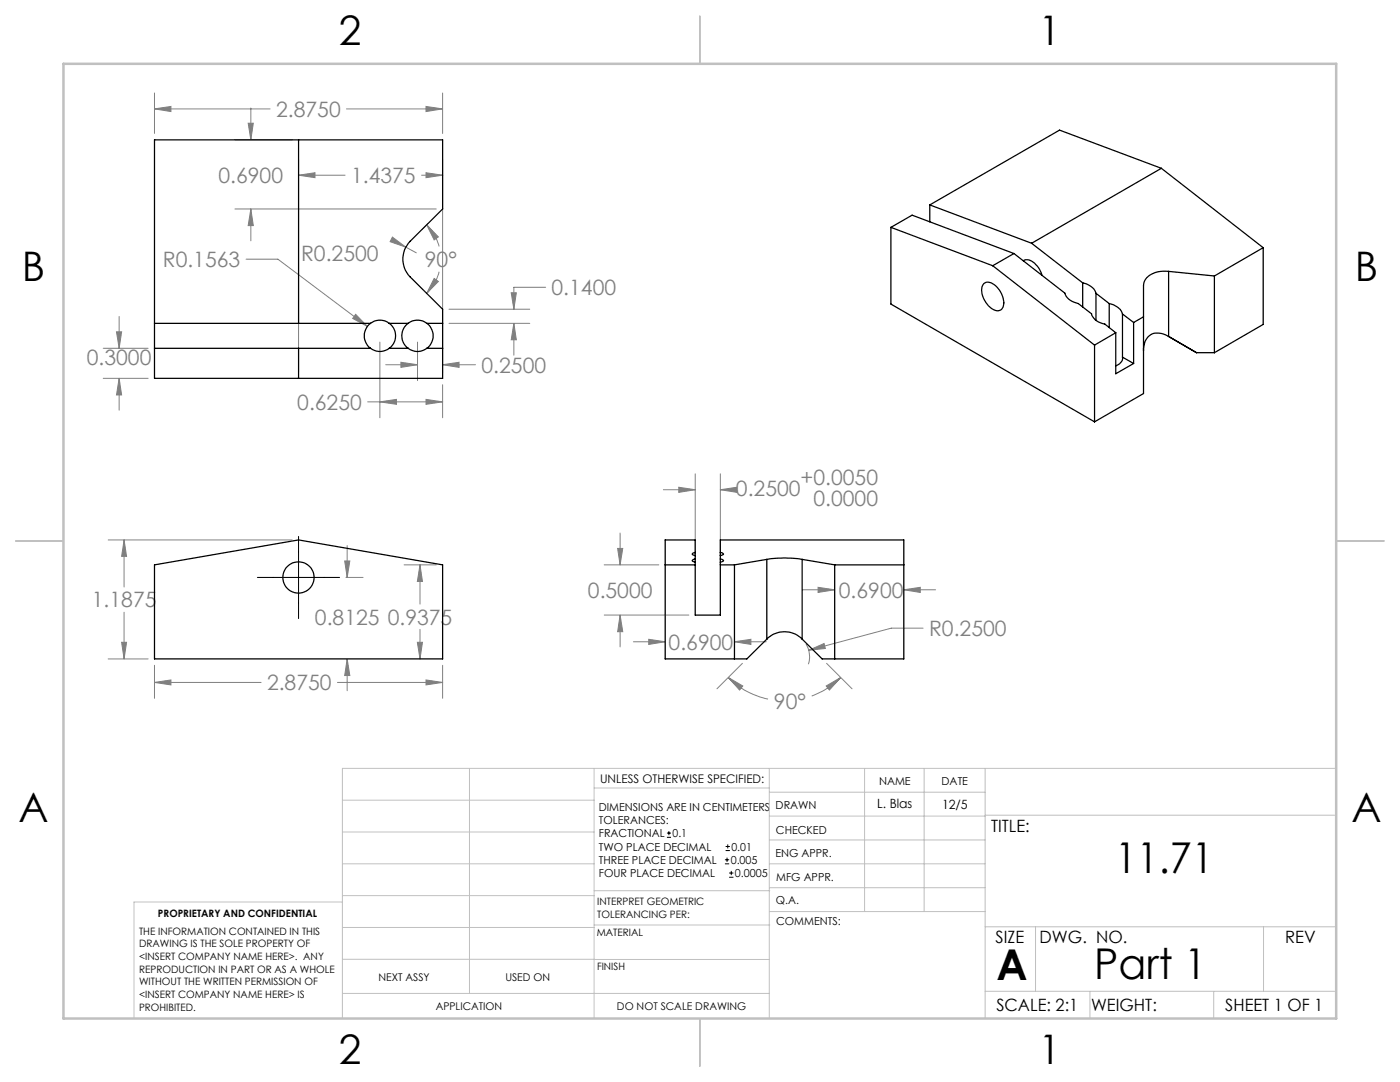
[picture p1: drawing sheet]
<svg xmlns="http://www.w3.org/2000/svg" width="279mm" height="216mm" viewBox="0 0 279 216" stroke-linecap="round" stroke-linejoin="round" font-family="sans-serif">
<g fill="none" stroke="#000" stroke-width=".2">
<path d="M51.4 115.2h16.4M59.6 107v16.4M133.1 167.1h.8M133.1 166.2h.8M133.5 165.8v.9M144.7 172.4h.8M144.7 171.6h.8M144.8 169.7h.9M144.8 168.9h.9M145.1 171.1v.9M145.2 168.5v.8M145.5 175h.9"/>
<path d="M145.5 174.2h.9M145.9 173.8v.8"/>
</g>
<g fill="none" stroke="#808080" stroke-width=".2">
<path d="M30.8 18.6v8M88.3 18.6v8M30.8 21.7l3.3-.5v1.1zM30.8 21.7h23.1M46.9 27.9h11.4M49.5 24.6h1.1l-.5 3.3zM50.1 21.6v6.3M59.6 35l3.3-.5v1zM59.6 31.8v42.4M59.6 35h9.3M69.1 21.7h19.2M84.1 35h4.2"/>
<path d="M85 21.2l3.3 .5-3.3 .6zM85 34.5l3.3 .5-3.3 .5zM88.3 31.8v42.4M46.9 41.7h40.2M49.1 51.7h6.4l17.8 13.4M50.1 41.7l.5 3.3h-1.1zM50.1 41.7v6.3M78.3 47.3l2.7 2-3.1-1.1zM81 49.3l2.1 1.1M85.2 44.9l2.3 2.4-.9 .6zM85.2 44.9a9.5 9.5 0 0 1 2.4 4.3M86.6 55.6l.9 .6-2.3 2.3z"/>
<path d="M87.6 54.2a9.7 9.7 0 0 1-2.4 4.3M102 58.4h1l-.4 3.3zM108.9 57.3h-6.3v4.4M20.6 69.5h9M20.6 75.5h9M23.2 66.2h1.1l-.5 3.3zM23.8 75.5l.5 3.3h-1.1zM23.8 63.1v6.4M23.8 75.5v6.3M71 62.7l2.3 2.4-2.9-1.6zM75.8 68.3v15.1M77 72.8h6.3"/>
<path d="M80 72.3l3.3 .5-3.3 .5zM83.3 68.3v7.7M85 79.7l3.3 .5-3.3 .5zM88.3 72.8l3.3-.5v1zM88.3 76.8v6.6M88.3 72.8h6.6M89.6 64.5h16.1M89.6 61.7h16.1M102.6 64.5l.4 3.3h-1zM102.6 64.5v6.4M73.4 80.2h14.9M75.8 80.2l3.3-.5v1z"/>
<path d="M132.4 97.7h6.3M135.5 97.2l3.2 .5-3.2 .5zM138.7 94.5v16.3M143.8 97.7l3.3-.5v1zM143.8 94.5v16.4M143.8 97.7h1.9M21.6 107.7h36.7M24.8 107.7l.5 3.3h-1zM24.8 107.7v9.4M68.8 111.9h1l-.5 3.3zM69 115.2h3.5M69.3 108.9v6.3"/>
<path d="M80.6 112.7h6.5M83.8 112.7l.5 3.3h-1zM83.8 112.7v7.8M120.6 112.7h10.9M123.3 109.4h1l-.5 3.3zM123.8 106.4v6.3M160.2 117.7h6.4M163.3 117.2l3.3 .5-3.3 .5zM180.4 117.7l3.3-.5v1zM180.4 117.7h6.3M21.6 131.5h8M24.3 128.2h1l-.5 3.3z"/>
<path d="M24.8 122.2v9.3M30.8 136.2l3.3-.5v1zM30.8 132.8v6.5M30.8 136.2h21.3M67.3 136.2h21M69.3 131.5l.5 3.3h-1zM69.3 131.5v6.3M83.3 128.2h1l-.5 3.3zM83.8 125.6v5.9M85 135.7l3.3 .5-3.3 .5zM88.3 132.8v6.5M120.6 122.7h16.9"/>
<path d="M123.8 122.7l.5 3.3h-1zM123.8 122.7v6.4M126.4 128.1h6.4M129.5 127.6l3.3 .5-3.3 .5zM145.3 135.2l2.9 1.7-.6 .8zM145.3 135.2a15.5 15.5 0 0 0 8 4.3M146.6 128.1l3.3-.5v1zM146.6 128.1h6.3M148.2 132.4l-5.1 5M160.9 128.5l.1 .3a5 5 0 0 1 .3 3.7M161.4 129.8l3.1-1.4 .2 1zM164.9 136.9l2.9-1.7-2.3 2.5z"/>
<path d="M165 132.4l5 5M167.8 135.2a16.3 16.3 0 0 1-5.8 3.7M184.2 125.3h-6.3l-16.5 4.5"/>
</g>
<g fill="none" stroke="#c0c0c0" stroke-width=".2">
<path d="M68.3 159.7h50.3M93.7 153.3v44.9M118.6 153.3v49.9M118.6 157.2h34.9M153.5 153.3v49.9M153.5 158.1h43.1M172.5 153.3v28.6M184.4 153.3v28.6M196.6 153.3v49.9M266.7 153.3h-198.4v49.9M68.3 178.7h50.3M68.3 172.4h50.3"/>
<path d="M68.3 166h50.3M68.3 180h-41.6v23.2M118.6 177.7h35M153.5 167.6h43.1M153.5 162.8h43.1M153.5 172.4h43.1M153.5 177.1h43.1M196.6 162.7h70.1M68.3 198.2h85.2M68.3 191.4l85.2 .1M68.3 185.1h50.3M118.6 184.6h35"/>
<path d="M153.6 181.9h43M196.6 197.8h70.1M196.6 184.9h70.1M206.7 184.9v12.9M217.5 197.8v5.4M242.2 197.8v5.4M252.2 184.9v12.9"/>
</g>
<path d="M139.7 3.2v9.5M3.1 107.9h9.6M266.7 107.9h9.5M139.7 203.2v9.6" fill="none" stroke="#c0c0c0" stroke-width=".25"/>
<path d="M12.7 12.7h254v190.5h-254z" fill="none" stroke="#c0c0c0" stroke-width=".5"/>
<path d="M85 21.2l3.3 .5-3.3 .6zM30.8 21.7l3.3-.5v1.1zM59.6 35l3.3-.5v1zM85 34.5l3.3 .5-3.3 .5zM71 62.7l-.6 .8 2.9 1.6zM75.8 80.2l3.3-.5v1zM85 79.7l3.3 .5-3.3 .5zM80 72.3l3.3 .5-3.3 .5zM88.3 72.8l3.3-.5v1zM23.2 66.2h1.1l-.5 3.3zM23.8 75.5l.5 3.3h-1.1zM78.3 47.3l-.4 .9 3.1 1.1zM86.6 55.6l.9 .6-2.3 2.3zM85.2 44.9l2.3 2.4-.9 .6zM49.5 24.6h1.1l-.5 3.3zM50.1 41.7l.5 3.3h-1.1zM102.6 64.5l.4 3.3h-1zM102 58.4h1l-.4 3.3zM24.8 107.7l.5 3.3h-1zM24.3 128.2h1l-.5 3.3zM83.8 112.7l.5 3.3h-1zM83.3 128.2h1l-.5 3.3zM85 135.7l3.3 .5-3.3 .5zM30.8 136.2l3.3-.5v1zM68.8 111.9h1l-.5 3.3zM69.3 131.5l.5 3.3h-1zM143.8 97.7l3.3-.5v1zM135.5 97.2l3.2 .5-3.2 .5zM123.3 109.4h1l-.5 3.3zM123.8 122.7l.5 3.3h-1zM163.3 117.2l3.3 .5-3.3 .5zM180.4 117.7l3.3-.5v1zM145.3 135.2l2.9 1.7-.6 .8zM164.9 136.9l2.9-1.7-2.3 2.5zM146.6 128.1l3.3-.5v1zM129.5 127.6l3.3 .5-3.3 .5zM161.4 129.8l3.3-.4-.2-1z" fill="#808080"/>
<g fill="none" stroke="#000" stroke-width=".25">
<path d="M30.8 27.9h57.5v13.8l-6.5 6.5a5.1 5.1 0 0 0 0 7l6.5 6.5v13.8h-57.5zM59.6 27.9v36.6M231.8 33.6l-25.9 14.9M231.8 33.6l20.3 15.8M231.8 33.6l-20.3-7.6-25.9 14.9M177.8 45.4v15.3l40.6 23.5M177.8 45.4l20.3 7.6M177.8 45.4l4.2-2.5 20.4 7.7M185.6 40.9v3.4M185.6 40.9l20.3 7.6M196.4 56.6a1.98 1.98 0 0 1 2.6 .7 3.9 3.9 0 0 1 1 4.2 1.41 1.41 0 0 1-2.2 0 4.4 4.4 0 0 1-1.7-4.5zM198.1 53l20.3 15.9"/>
<path d="M202.4 50.6l10.1 7.9a3.2 3.2 0 0 0 2.7 2.1l2.6 2a2.96 2.96 0 0 0 2.7 2.1l2.2 1.7M202.4 50.6l-4.3 2.4M204.2 52a1.92 1.92 0 0 1 2.5 .8l.8 1 .5 1.1M205.9 48.5l10.2 7.9M216.1 56.4a3.3 3.3 0 0 1 2.6 2.1M216.1 56.4v4.8M218.7 58.5l2.7 2.1M218.7 58.5v5.4M233.2 54.2a4.7 4.7 0 0 0-4.7 1.8l-.3 1v21.5l-9.8 5.7M233.2 54.2v12.9a3.1 3.1 0 0 0-4.5 .7l-.4 1.2-.1 1M233.2 54.2l9.2 .9M242.4 55.1v15.3"/>
<path d="M252.1 49.4l-9.7 5.7M252.1 49.4v15.3l-9.7 5.7M30.8 69.5h43.1M30.8 64.5h43.1M59.6 69.5v6M73.9 69.5a3 3 0 0 0 3.8 0M73.9 64.5a3 3 0 0 1 3.8 0M73.9 64.5a3.1 3.1 0 0 0 0 5M77.7 64.5a3.1 3.1 0 0 1 0 5M77.7 69.5h3.8M77.7 64.5h3.8M81.5 69.5a3 3 0 0 0 3.7 0"/>
<path d="M81.5 64.5a3 3 0 0 1 3.7 0M81.5 64.5a3.1 3.1 0 0 0 0 5M85.2 64.5a3.1 3.1 0 0 1 0 5M85.2 69.5h3.1M85.2 64.5h3.1M218.4 68.9v15.3M221.4 60.6a3.3 3.3 0 0 1 2.6 2.1M221.4 60.6v4.8M222.7 66.4l-4.3 2.5M222.7 66.4v8.2l3.5-2.1M224 71.3a1.66 1.66 0 0 1-1.3 1.7M224 62.7l2.2 1.6"/>
<path d="M224 62.7v8.6M224 71.3l2.2 1.2M226.2 64.3v8.2M228.2 63.2l-2 1.1M233.2 67.1l5.6 3.3h3.6M30.8 112.7l28.8-5 28.7 5v18.8h-57.5zM132.8 112.7h5.9M138.7 110.2l-.6 .3 .6 .4M138.7 111.5l-.6 .3 .6 .4M143.8 111.5l.6 .3-.6 .4M143.8 110.2l.6 .3-.6 .4M143.8 112.7h2.8"/>
<path d="M146.6 112.7v18.8M153 111.6l3.3-.3 3.8 .3M153 111.6l-6.4 1.1M153 111.6v15.9M160.1 111.6l6.5 1.1M160.1 111.6v15.9M166.6 112.7h13.8M166.6 112.7v18.8M153 127.5a4.9 4.9 0 0 1 7.1 0M153 127.5l-4 4h-16.2v-23.8h5.9v15h5.1v-15h36.6v23.8h-16.3l-4-4"/>
<circle cx="59.6" cy="115.2" r="3.1"/>
</g>
<g font-size="8.5">
<text x="222.5" y="174.2">11.71</text>
<text x="198.9" y="195.5">A</text>
<text x="218.4" y="195.4">Part 1</text>
</g>
<g font-size="8.1">
<text x="67.6" y="8.9">2</text>
<text x="207.3" y="8.9">1</text>
<text x="4.4" y="56.2">B</text>
<text x="270.4" y="56.2">B</text>
<text x="3.7" y="164.1">A</text>
<text x="269.7" y="164.1">A</text>
<text x="67.6" y="212.4">2</text>
<text x="207.3" y="212.4">1</text>
</g>
<g font-size="4.2" fill="#808080">
<text x="55.1" y="23.3">2.8750</text>
<text x="43.6" y="36.5">0.6900</text>
<text x="70.1" y="36.5">1.4375</text>
<text x="32.5" y="53.3">R0.1563</text>
<text x="60.1" y="52">R0.2500</text>
<text x="84.8" y="53.3">90°</text>
<text x="110.1" y="58.9">0.1400</text>
<text x="17.3" y="72.9">0.3000</text>
<text x="96.1" y="74.4">0.2500</text>
<text x="59.3" y="81.8">0.6250</text>
<text x="146.9" y="99.1">0.2500</text>
<text x="159.8" y="96.8">+0.0050</text>
<text x="162.4" y="100.9">0.0000</text>
<text x="117.3" y="119.3">0.5000</text>
<text x="167.4" y="119.3">0.6900</text>
<text x="18.3" y="121.2">1.1875</text>
<text x="62.9" y="124.6">0.8125 0.9375</text>
<text x="133.4" y="129.6">0.6900</text>
<text x="185.4" y="126.9">R0.2500</text>
<text x="53.3" y="137.8">2.8750</text>
<text x="154.5" y="141.4">90°</text>
</g>
<g font-size="3.4">
<text x="197.8" y="166">TITLE:</text>
<text x="198.7" y="188.1">SIZE</text>
<text x="207.5" y="188.1">DWG. NO.</text>
<text x="256.5" y="188.2">REV</text>
<text x="198.8" y="201.7">SCALE: 2:1</text>
<text x="217.7" y="201.8">WEIGHT:</text>
<text x="244.5" y="201.7">SHEET 1 OF 1</text>
</g>
<g font-size="2.5">
<text x="175.1" y="161.3">L. Blas</text>
<text x="188" y="161.4">12/5</text>
</g>
<text font-size="2.4" x="119.8" y="156.2">UNLESS OTHERWISE SPECIFIED:</text>
<g font-size="2.2">
<text x="119.5" y="161.8">DIMENSIONS ARE IN CENTIMETERS</text>
<text x="154.8" y="161.4">DRAWN</text>
<text x="175.4" y="156.6">NAME</text>
<text x="187.9" y="156.7">DATE</text>
<text x="119.5" y="164.4">TOLERANCES:</text>
<text x="119.5" y="167.1">FRACTIONAL</text>
<text x="134.2" y="167.1">0.1</text>
<text x="154.9" y="166.3">CHECKED</text>
<text x="119.5" y="172.4">THREE PLACE DECIMAL</text>
<text x="119.5" y="169.7">TWO PLACE DECIMAL</text>
<text x="145.8" y="172.4">0.005</text>
<text x="146" y="169.7">0.01</text>
<text x="154.8" y="171">ENG APPR.</text>
<text x="119.5" y="175">FOUR PLACE DECIMAL</text>
<text x="146.7" y="175">0.0005</text>
<text x="154.9" y="175.7">MFG APPR.</text>
<text x="154.9" y="180.4">Q.A.</text>
<text x="154.9" y="184.6">COMMENTS:</text>
</g>
<g font-size="2.1">
<text x="75.5" y="195.7">NEXT ASSY</text>
<text x="100.9" y="195.7">USED ON</text>
<text x="86.9" y="201.5">APPLICATION</text>
<text x="123.1" y="201.6">DO NOT SCALE DRAWING</text>
</g>
<g font-size="2">
<text x="31.5" y="182.9">PROPRIETARY AND CONFIDENTIAL</text>
<text x="119.2" y="180.6">INTERPRET GEOMETRIC</text>
<text x="119.2" y="183.1">TOLERANCING PER:</text>
<text x="27.8" y="186.5">THE INFORMATION CONTAINED IN THIS</text>
<text x="27.8" y="189">DRAWING IS THE SOLE PROPERTY OF</text>
<text x="27.8" y="191.6">&lt;INSERT COMPANY NAME HERE&gt;. ANY</text>
<text x="119.1" y="186.7">MATERIAL</text>
<text x="27.8" y="194.1">REPRODUCTION IN PART OR AS A WHOLE</text>
<text x="27.8" y="196.6">WITHOUT THE WRITTEN PERMISSION OF</text>
<text x="119.1" y="193.5">FINISH</text>
<text x="27.8" y="199.1">&lt;INSERT COMPANY NAME HERE&gt; IS</text>
<text x="27.8" y="201.7">PROHIBITED.</text>
</g>
</svg>
